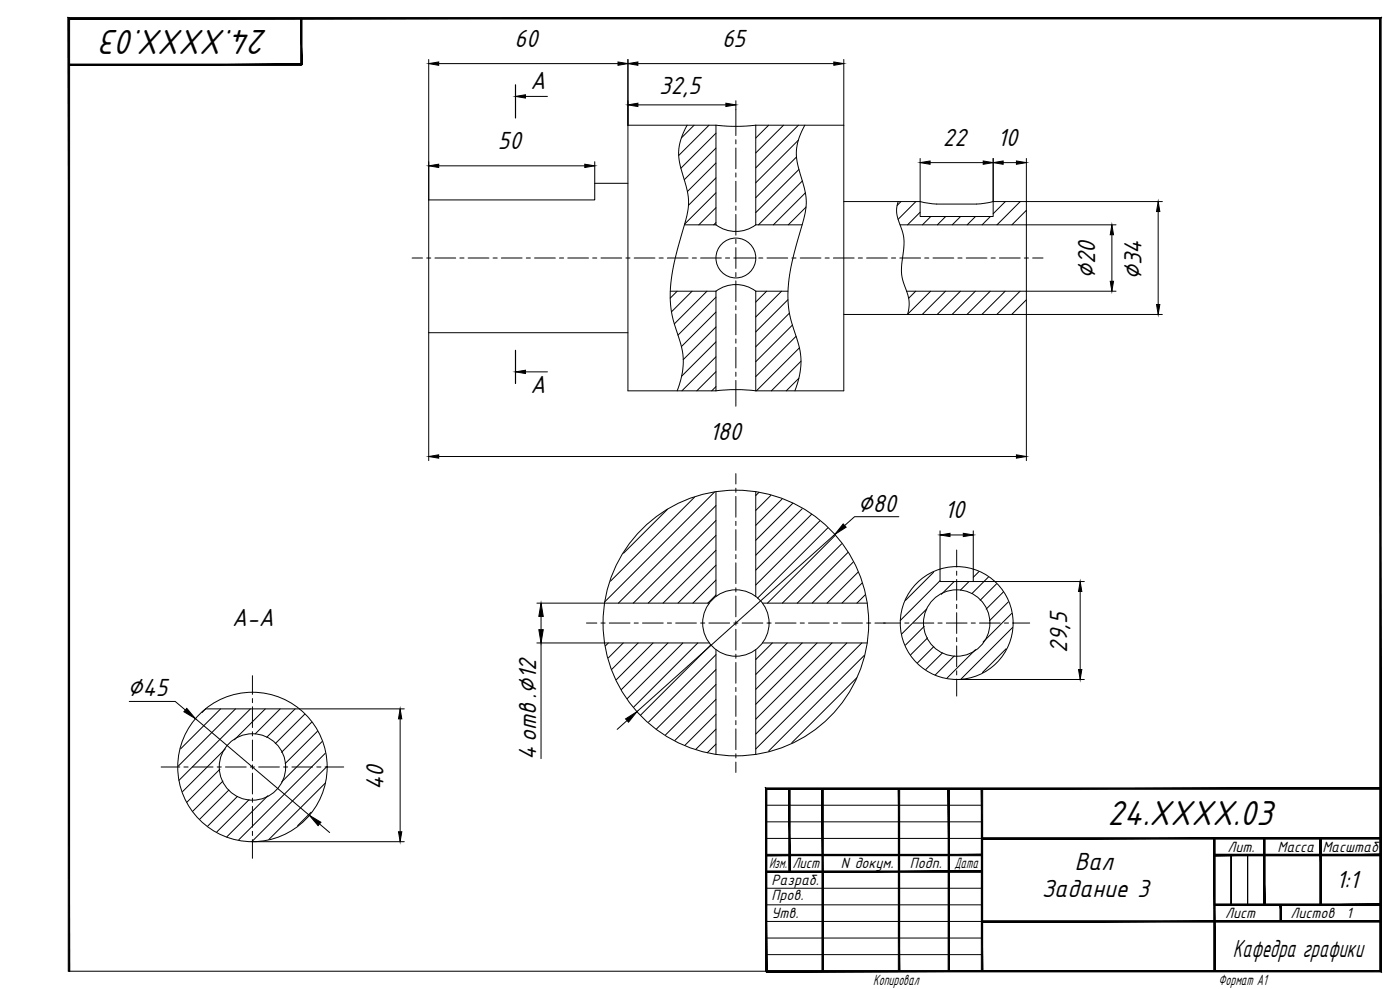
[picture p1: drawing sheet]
<svg xmlns="http://www.w3.org/2000/svg" width="841mm" height="594mm" viewBox="0 0 841 594" stroke-linecap="round" stroke-linejoin="round" font-family="sans-serif">
<!-- layer: 0 -->
<g fill="#000" stroke="#000" stroke-width=".6">
<path d="M181 11v28v-28zM181 11v28z"/>
<path d="M41 38v1l140-1zM41 39l140-1v1z"/>
<path d="M570 474v109v-109zM570 474v109z"/>
<path d="M460 513v1l130-1zM460 514l130-1v1z"/>
<path d="M590 503v1l239-1zM590 504l239-1v1z"/>
<path d="M730 513v1l99-1zM730 514l99-1v1z"/>
<path d="M730 513v1l99-1zM730 514l99-1v1z"/>
<path d="M729 504l1 79v-79zM729 504l1 79h-1z"/>
<path d="M759 504l1 40v-40zM759 504l1 40h-1z"/>
<path d="M759 504l1 40v-40zM759 504l1 40h-1z"/>
<path d="M793 504l1 40v-40zM793 504l1 40h-1z"/>
<path d="M793 504l1 40v-40zM793 504l1 40h-1z"/>
<path d="M460 523v1l130-1zM460 524l130-1v1z"/>
<path d="M474 474v50h1zM474 474h1v50z"/>
<path d="M590 553v1l239-1zM590 554l239-1v1z"/>
<path d="M730 543v1l99-1zM730 544l99-1v1z"/>
<path d="M730 543v1l99-1zM730 544l99-1v1z"/>
<path d="M769 544l1 9v-9zM769 544l1 9h-1z"/>
<path d="M769 544l1 9v-9zM769 544l1 9h-1z"/>
<path d="M41 11v572h1zM41 11h1v572zM41 11h1h788zM42 11h788h-1zM830 11h-1l1 573zM829 11l1 573-1-1zM460 584h370l-1-1zM460 583h369l-369 1z"/>
<path d="M460 473v110h1zM460 473l1 1v109zM460 473l1 1 368-1zM461 474l368-1v1z"/>
<path d="M494 474v109h1zM494 474h1v109z"/>
<path d="M540 474v109zM540 474v109z"/>
<path d="M590 474v109zM590 474v109z"/>
</g>
<path d="M460 484h130M460 494h130M460 504h130M460 534h130M460 544h130M460 553h130M740 544v-30v30M749 544v-30v30M460 563h130M460 573h130M41 583h419" fill="none" stroke="#000" stroke-width=".6"/>
<g fill="none" stroke="#000" stroke-width=".6">
<path d="M413 75a32 32 0 0 0-3 29l1 5a36 36 0 0 1 0 26 146 146 0 0 0-8 43 72 72 0 0 0 6 27 42 42 0 0 1-2 30M417 75l-8 8M426 75l-18 18M430 80l-21 21M462 75l-8 8M471 75l-17 17M480 75l-26 26M483 75a32 32 0 0 0-2 29l1 5a36 36 0 0 1 0 26 136 136 0 0 0-9 44 79 79 0 0 0 7 28 42 42 0 0 1-2 28M430 89l-19 19M430 98l-17 17M478 94l-24 25M480 84l-26 26"/>
<path d="M430 107l-16 16M430 116l-19 19M480 102l-26 26M482 109l-26 26M484 116l-19 19M430 125l-10 10M430 134l-1 1M484 124l-10 11M540 121l-1 4v3l3 10a38 38 0 0 1 0 20 34 34 0 0 0 3 19l1 6-1 6 14-14M541 121l-2 2M550 121l-10 11M553 127l-8 8"/>
<path d="M559 130l-5 5M568 130l-5 5M577 130l-5 5M586 130l-5 5M595 130l-5 5M604 121l-7 7M613 121l-14 14M617 126l-9 9M407 175l-4 4M416 175l-13 12M425 175l-20 20M430 179l-23 22"/>
<path d="M461 175l-7 6M469 175l-15 15M550 175l-4 4M568 175l-14 14M577 175l-14 14M586 175l-14 14M595 175l-14 14M604 175l-14 14M613 175l-14 14M430 187l-21 21M430 196l-20 20M473 180l-19 19"/>
<path d="M474 188l-20 20M476 195l-22 22M617 180l-9 9M430 205l-21 21M430 214l-20 21M478 202l-24 24M480 209l-26 26M481 217l-18 18M430 223l-11 12M430 232l-2 3M480 227l-8 8M417 299l-50 50"/>
<path d="M429 296l-66 65M456 296l-2 2M463 298l-9 9M470 300l-16 16M401 306l-26 26M430 304l-59 58M430 313l-50 49M476 302l-22 23M482 306l-28 27M488 309l-34 33M492 313l-38 38M497 317l-42 42"/>
<path d="M430 322l-41 40M430 331l-32 31M430 339l-23 23M502 322l-41 40M506 327l-36 35M509 332l-30 30M513 338l-25 24M430 348l-14 14M430 357l-5 5M515 344l-18 18M518 350l-12 12M520 357l-5 5"/>
<path d="M561 344l-17 17M565 349l-24 24M573 349l-8 8M582 349l-5 6M588 343l-3 4M594 347l-10 10M599 351l-10 10M603 355l-11 11M555 376l-11 12M557 366l-15 15M606 362l-12 11M608 368l-17 18"/>
<path d="M608 377l-31 31M365 386l-1 2M374 386l-9 9M383 386l-16 16M392 386l-22 22M401 386l-28 28M410 386l-33 34M419 386l-38 39M427 387l-42 43M430 393l-40 41M464 386l-10 10M473 386l-19 19"/>
<path d="M482 386l-28 28M491 386l-37 37M500 386l-46 46M509 386l-55 55M518 386l-64 64M519 394l-57 57M557 383l-10 10M561 388l-10 10M566 392l-10 10M573 394l-11 12M586 390l-17 17M604 390l-14 14"/>
<path d="M430 402l-36 36M430 411l-30 31M515 407l-39 39M124 426l-3 2M133 426l-24 24M141 426l-34 34M150 426l-42 43M159 426l-18 18M168 426l-15 15M177 426l-17 17M183 429l-18 18M187 434l-18 18"/>
<path d="M191 439l-20 20M430 420l-25 25M430 429l-19 19M430 438l-12 12M135 450l-25 26M194 445l-25 25M195 453l-52 51M430 447l-5 5M132 462l-20 20M134 469l-18 18M137 475l-17 17M143 478l-18 18"/>
<path d="M161 478l-25 25M195 470l-33 34M196 460l-45 46M150 480l-20 20M187 488l-8 8"/>
</g>
<g fill="none" stroke="#000" stroke-width=".6">
<path d="M430 75a103 103 0 0 0 24 0M430 75h-53v160h53M430 75v60M454 75h53v160h-53M454 75v60M377 110h-20v10h-99v80h119M411 135h19M430 135a20 20 0 0 0 24 0M454 135h28M507 121h46M541 135h76M553 121l10 2h24l10-2"/>
<path d="M553 121v9h44v-9M597 121h20v68h-110M403 175h27M430 175a20 20 0 0 1 24 0M430 175v60M454 175v60M454 175h19M545 175h72M430 235l13-1 11 1M430 295v63M454 295v63M565 342v7h20v-7"/>
<path d="M363 362h63M458 362h63M363 386h63M430 390v63M454 390v63M458 386h63M123 426h57"/>
<circle cx="442" cy="155" r="12"/>
<circle cx="442" cy="374" r="80"/>
<circle cx="442" cy="374" r="20"/>
<circle cx="575" cy="374" r="34"/>
<circle cx="575" cy="374" r="20"/>
<circle cx="152" cy="461" r="45"/>
<circle cx="152" cy="461" r="20"/>
</g>
<g fill="none" stroke="#000" stroke-width=".6">
<path d="M442 66v15M442 84v2M442 89v12M442 104v2M442 109v12M442 124v2M442 129v12M248 155h6M256 155h3M261 155h13M276 155h3M281 155h13"/>
<path d="M296 155h3M301 155h13M316 155h3M321 155h13M336 155h3M341 155h13M356 155h3M361 155h12M376 155h2M381 155h12M396 155h2M401 155h12"/>
<path d="M416 155h2M421 155h12M436 155h2M441 155h12M442 144v2M442 149v12M456 155h2M461 155h12M476 155h2M481 155h12M496 155h2M501 155h12"/>
<path d="M516 155h2M521 155h12M536 155h2M541 155h12M556 155h2M560 155h13M575 155h3M580 155h13M595 155h3M600 155h13M615 155h3M620 155h7"/>
<path d="M442 164v2M442 169v12M442 184v2M442 189v12M442 204v2M442 209v12M442 224v2M442 229v15M442 285v6M442 293v3M442 298v13M442 313v3"/>
<path d="M442 318v13M442 333v3M442 338v13M575 330v11M442 353v3M442 358v13M575 343v3M575 348v13M352 374h7M361 374h3M366 374h12M381 374h2"/>
<path d="M386 374h12M401 374h2M406 374h12M421 374h2M426 374h12M441 374h2M442 373v3M442 378v12M446 374h12M461 374h2M466 374h12M481 374h2"/>
<path d="M486 374h12M501 374h2M506 374h12M521 374h2M526 374h15M544 374h2M549 374h12M563 374h3M568 374h13M575 363v3M575 368v12M583 374h3"/>
<path d="M588 374h13M603 374h3M608 374h11M442 393v2M442 398v12M575 383v2M575 388v12M152 406v11M152 420v2M442 413v2M442 418v12M575 403v2"/>
<path d="M575 408v10M152 425v12M152 440v2M442 433v2M442 438v12M152 445v12M152 459v3M442 453v2M442 458v6M97 461h11M110 461h3M115 461h13"/>
<path d="M130 461h3M135 461h13M150 461h3M152 464v13M152 479v3M155 461h13M170 461h3M175 461h13M190 461h3M195 461h11M152 484v13M152 499v3"/>
<path d="M152 504v12"/>
</g>
<g fill="none" stroke="#000" stroke-width=".6">
<path d="M258 36v84M264 38h107M377 36v39M383 38h118M507 36v39M316 58h13M383 63h53M442 61v5M264 100h87M357 97v13M553 95v26M559 98h32"/>
<path d="M597 95v26M603 98h8M617 95v26h81M617 135h53M696 127v56M668 141v28M617 175h53M258 200v77M698 189h-81v88M316 223h13M264 274h347M540 310h-27l-6 6"/>
<path d="M565 319v23M585 319v23M501 321l-118 106M571 321h8M585 349h66M649 355v47M323 362h40M325 370v8M323 386h40M325 386v70M575 408h76M78 421h27l6 6"/>
<path d="M117 432l69 58M180 426h63M240 432v68M377 433l-6 5M192 495l6 5M152 506h91"/>
</g>
<g fill="#000" stroke="#000" stroke-width=".6">
<path d="M258 38l6-1v2zM371 37l6 1-6 1zM377 38l6-1v2zM501 37l6 1-6 1zM310 58l6-1v2zM377 63l6-1v2zM436 62l6 1-6 1zM258 100l6-1v2zM351 99l6 1-6 1zM553 98l6-1v2zM591 97l6 1-6 1zM597 98l6-1v2z"/>
<path d="M611 97l6 1-6 1zM696 121l1 6h-2zM668 135l1 6h-2zM667 169h2l-1 6zM695 183h2l-1 6zM310 223l6-1v2zM258 274l6-1v2zM611 273l6 1-6 1zM507 315l1 2-7 4zM565 321l6-1v2zM579 320l6 1-6 1zM649 349l1 6h-2z"/>
<path d="M325 362l1 8h-2zM324 378h2l-1 8zM648 402h2l-1 6zM112 425l5 7-7-4zM240 426l1 6h-2zM376 432l7-5-5 7zM186 490l7 4-2 2zM239 500h2l-1 6z"/>
</g>
<path d="M310 51v20M310 210v20" fill="none" stroke="#000" stroke-width=".7"/>
<g font-size="23.2">
<text x="161" y="18" transform="rotate(-180 161 18)">24.XXXX.03</text>
<text x="665" y="495">24.XXXX.03</text>
</g>
<g font-size="16.6">
<text x="309" y="28">60</text>
<text x="434" y="28">65</text>
<text x="319" y="53">A</text>
<text x="396" y="56">32,5</text>
<text x="299" y="90">50</text>
<text x="566" y="88">22</text>
<text x="599" y="88">10</text>
<text x="658" y="168" transform="rotate(-90 658 168)">∅20</text>
<text x="686" y="168" transform="rotate(-90 686 168)">∅34</text>
<text x="319" y="236">A</text>
<text x="426" y="264">180</text>
<text x="515" y="307">∅80</text>
<text x="567" y="311">10</text>
<text x="139" y="376">A-A</text>
<text x="641" y="392" transform="rotate(-90 641 392)">29,5</text>
<text x="77" y="418">∅45</text>
<text x="322" y="456" transform="rotate(-90 322 456)">4отв.∅12</text>
<text x="230" y="475" transform="rotate(-90 230 475)">40</text>
<text x="646" y="523">Вал</text>
<text x="803" y="534">1:1</text>
<text x="626" y="539">Задание 3</text>
<text x="741" y="575">Кафедра графики</text>
</g>
<g font-size="9.9">
<text x="737" y="512">Лит.</text>
<text x="767" y="512">Масса</text>
<text x="794" y="512">Масштаб</text>
<text x="462" y="522">Изм.</text>
<text x="476" y="522">Лист</text>
<text x="505" y="522">N докум.</text>
<text x="547" y="522">Подп.</text>
<text x="573" y="522">Дата</text>
<text x="464" y="532">Разраб.</text>
<text x="464" y="541">Пров.</text>
<text x="464" y="552">Утв.</text>
<text x="736" y="552">Лист</text>
<text x="775" y="552">Листов</text>
<text x="809" y="552">1</text>
<text x="525" y="591">Копировал</text>
<text x="732" y="591">Формат А1</text>
</g>
</svg>
